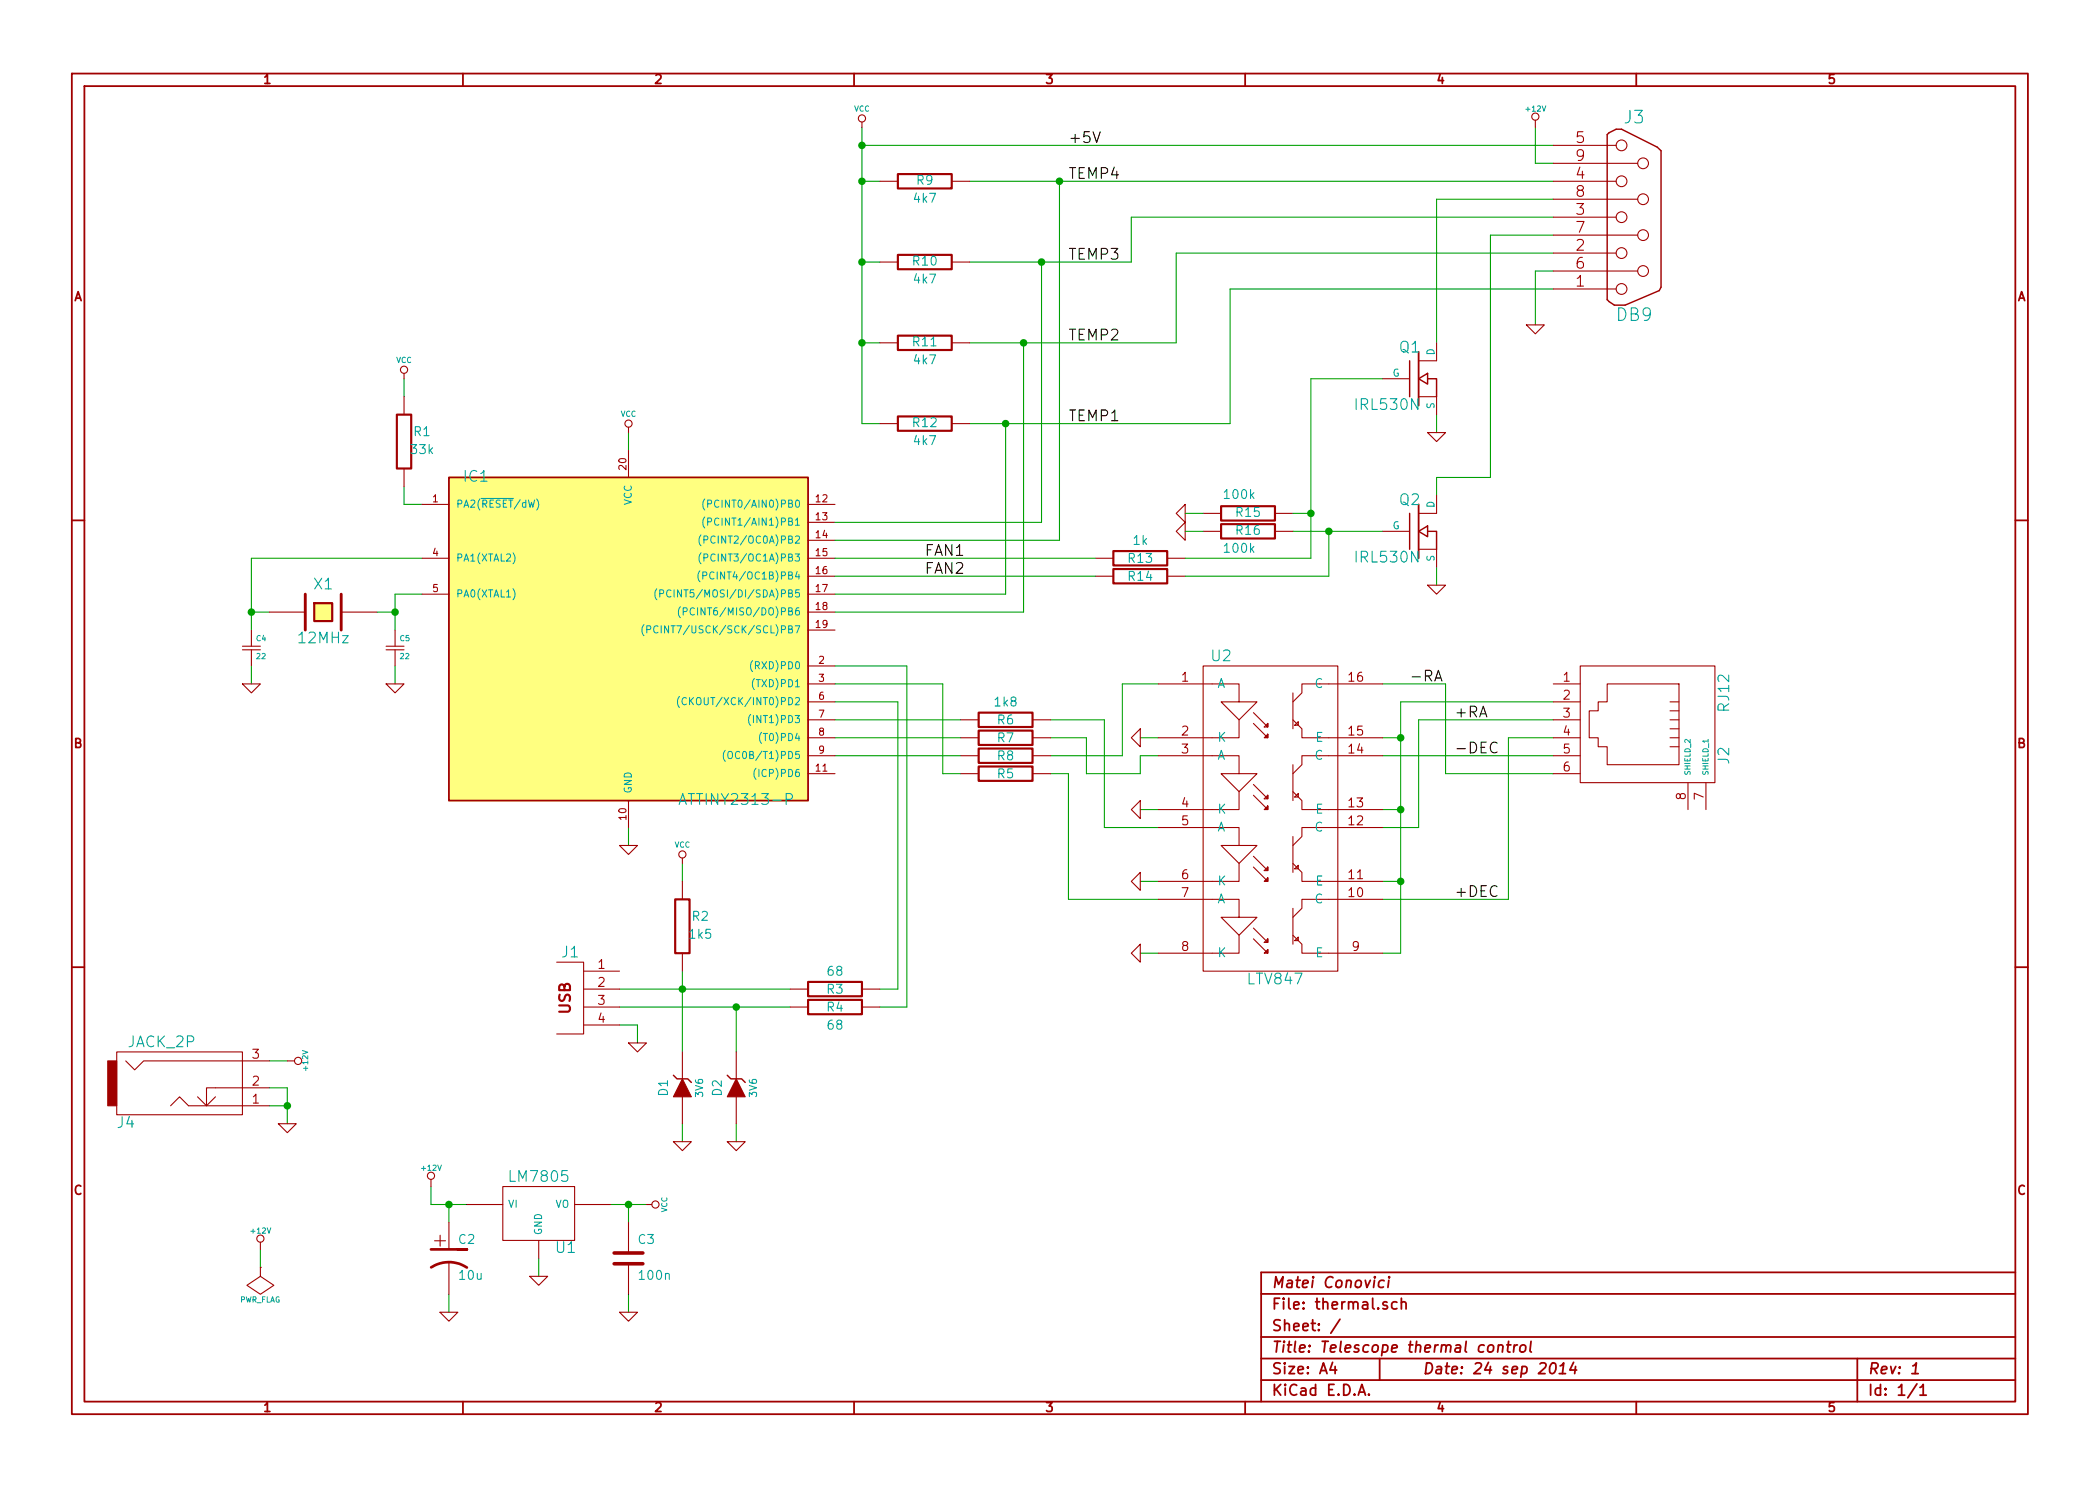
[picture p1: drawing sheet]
EESchema Schematic File Version 2
LIBS:power
LIBS:device
LIBS:transistors
LIBS:conn
LIBS:linear
LIBS:regul
LIBS:74xx
LIBS:cmos4000
LIBS:adc-dac
LIBS:memory
LIBS:xilinx
LIBS:special
LIBS:microcontrollers
LIBS:dsp
LIBS:microchip
LIBS:analog_switches
LIBS:motorola
LIBS:texas
LIBS:intel
LIBS:audio
LIBS:interface
LIBS:digital-audio
LIBS:philips
LIBS:display
LIBS:cypress
LIBS:siliconi
LIBS:opto
LIBS:atmel
LIBS:contrib
LIBS:valves
LIBS:thermal-cache
EELAYER 27 0
EELAYER END
$Descr A4 11693 8268
encoding utf-8
Sheet 1 1
Title "Telescope thermal control"
Date "24 sep 2014"
Rev "1"
Comp "Matei Conovici"
Comment1 ""
Comment2 ""
Comment3 ""
Comment4 ""
$EndDescr
Wire Wire Line
	7700 3800 8050 3800
Wire Wire Line
	8050 3800 8050 4300
Wire Wire Line
	8050 4300 8650 4300
Wire Wire Line
	8650 4000 7900 4000
Wire Wire Line
	7900 4000 7900 4600
Connection ~ 1600 6150
Wire Wire Line
	1500 6150 1600 6150
Wire Wire Line
	1600 5900 1500 5900
Wire Wire Line
	5850 4100 6050 4100
Wire Wire Line
	6050 4100 6050 4300
Wire Wire Line
	6050 4300 6350 4300
Wire Wire Line
	5350 4300 5250 4300
Wire Wire Line
	5250 4300 5250 3800
Wire Wire Line
	5250 3800 4650 3800
Wire Wire Line
	6450 3800 6250 3800
Wire Wire Line
	6250 3800 6250 4200
Wire Wire Line
	6250 4200 5850 4200
Connection ~ 5800 1450
Connection ~ 5600 2350
Wire Wire Line
	8650 1100 8000 1100
Wire Wire Line
	8000 1100 8000 1900
Wire Wire Line
	8550 1800 8550 1500
Wire Wire Line
	8550 1500 8650 1500
Wire Wire Line
	5400 1900 6550 1900
Wire Wire Line
	8650 1200 6300 1200
Wire Wire Line
	6300 1200 6300 1450
Wire Wire Line
	8650 800  4800 800 
Wire Wire Line
	7200 2950 7700 2950
Wire Wire Line
	8000 3250 8000 3150
Wire Wire Line
	6300 1450 5400 1450
Wire Wire Line
	4800 700  4800 2350
Connection ~ 4800 1900
Wire Wire Line
	4900 1900 4800 1900
Connection ~ 4800 1000
Wire Wire Line
	4800 1000 4900 1000
Connection ~ 7800 4100
Wire Wire Line
	8650 3900 7800 3900
Wire Wire Line
	7800 3900 7800 5300
Connection ~ 7800 4500
Wire Wire Line
	7800 4900 7700 4900
Wire Wire Line
	7800 4500 7700 4500
Wire Wire Line
	7800 4100 7700 4100
Wire Wire Line
	6350 4900 6450 4900
Wire Wire Line
	6450 4100 6350 4100
Wire Wire Line
	4650 4100 5350 4100
Wire Wire Line
	4900 5500 5000 5500
Wire Wire Line
	5000 5500 5000 3900
Wire Wire Line
	5000 3900 4650 3900
Wire Wire Line
	3800 4900 3800 4800
Connection ~ 3800 5500
Wire Wire Line
	3450 5500 4400 5500
Wire Wire Line
	3800 6350 3800 6250
Wire Wire Line
	2250 2200 2250 2100
Connection ~ 2200 3400
Wire Wire Line
	2200 3400 2100 3400
Connection ~ 1400 3400
Wire Wire Line
	1500 3400 1400 3400
Wire Wire Line
	1400 3800 1400 3700
Connection ~ 3500 6700
Wire Wire Line
	3500 6800 3500 6700
Wire Wire Line
	3400 6700 3600 6700
Wire Wire Line
	2500 7300 2500 7200
Wire Wire Line
	2600 6700 2400 6700
Wire Wire Line
	2400 6700 2400 6600
Wire Wire Line
	3500 4600 3500 4700
Wire Wire Line
	3500 2500 3500 2400
Wire Wire Line
	1450 6950 1450 7050
Wire Wire Line
	2500 6800 2500 6700
Connection ~ 2500 6700
Wire Wire Line
	3000 7000 3000 7100
Wire Wire Line
	3500 7300 3500 7200
Wire Wire Line
	2200 3800 2200 3700
Wire Wire Line
	1400 3500 1400 3100
Wire Wire Line
	1400 3100 2350 3100
Wire Wire Line
	2200 3500 2200 3300
Wire Wire Line
	2200 3300 2350 3300
Wire Wire Line
	2350 2800 2250 2800
Wire Wire Line
	2250 2800 2250 2700
Wire Wire Line
	4100 6350 4100 6250
Wire Wire Line
	3450 5700 3550 5700
Wire Wire Line
	3550 5700 3550 5800
Wire Wire Line
	3450 5600 4400 5600
Wire Wire Line
	4100 5850 4100 5600
Connection ~ 4100 5600
Wire Wire Line
	3800 5850 3800 5400
Wire Wire Line
	4900 5600 5050 5600
Wire Wire Line
	5050 5600 5050 3700
Wire Wire Line
	5050 3700 4650 3700
Wire Wire Line
	4650 4000 5350 4000
Wire Wire Line
	4650 4200 5350 4200
Wire Wire Line
	6350 4500 6450 4500
Wire Wire Line
	6350 5300 6450 5300
Wire Wire Line
	7800 5300 7700 5300
Connection ~ 7800 4900
Wire Wire Line
	4800 2350 4900 2350
Wire Wire Line
	4900 1450 4800 1450
Connection ~ 4800 1450
Connection ~ 4800 800 
Wire Wire Line
	8000 2400 8000 2300
Wire Wire Line
	7300 2100 7700 2100
Wire Wire Line
	8650 1000 5400 1000
Wire Wire Line
	6550 1900 6550 1400
Wire Wire Line
	6550 1400 8650 1400
Wire Wire Line
	5400 2350 6850 2350
Wire Wire Line
	6850 2350 6850 1600
Wire Wire Line
	6850 1600 8650 1600
Wire Wire Line
	8650 900  8550 900 
Wire Wire Line
	8550 900  8550 700 
Wire Wire Line
	8650 1300 8300 1300
Wire Wire Line
	8300 1300 8300 2650
Wire Wire Line
	8300 2650 8000 2650
Wire Wire Line
	8000 2650 8000 2750
Connection ~ 5700 1900
Connection ~ 5900 1000
Wire Wire Line
	6450 4200 6350 4200
Wire Wire Line
	6350 4200 6350 4300
Wire Wire Line
	6450 4600 6150 4600
Wire Wire Line
	6150 4600 6150 4000
Wire Wire Line
	6150 4000 5850 4000
Wire Wire Line
	6450 5000 5950 5000
Wire Wire Line
	5950 5000 5950 4300
Wire Wire Line
	5950 4300 5850 4300
Wire Wire Line
	7900 4600 7700 4600
Wire Wire Line
	1500 6050 1600 6050
Wire Wire Line
	1600 6050 1600 6250
Wire Wire Line
	8650 4100 8400 4100
Wire Wire Line
	8400 4100 8400 5000
Wire Wire Line
	8400 5000 7700 5000
Wire Wire Line
	8650 4200 7700 4200
$Comp
L JACK_2P J4
U 1 1
P 1050 6050
F 0 "J4" H 700 5850 60  0000 C CNN
F 1 "JACK_2P" H 900 6300 60  0000 C CNN
F 2 "" H 1050 6050 60  0001 C CNN
F 3 "" H 1050 6050 60  0001 C CNN
	1    1050 6050
	1    0    0    -1  
$EndComp
$Comp
L +12V #PWR01
U 1 1
P 1600 5900
F 0 "#PWR01" H 1600 5850 20  0001 C CNN
F 1 "+12V" H 1600 6000 30  0000 C CNN
F 2 "" H 1600 5900 60  0001 C CNN
F 3 "" H 1600 5900 60  0001 C CNN
	1    1600 5900
	0    1    1    0   
$EndComp
$Comp
L GND #PWR02
U 1 1
P 1600 6250
F 0 "#PWR02" H 1600 6250 30  0001 C CNN
F 1 "GND" H 1600 6180 30  0001 C CNN
F 2 "" H 1600 6250 60  0001 C CNN
F 3 "" H 1600 6250 60  0001 C CNN
	1    1600 6250
	1    0    0    -1  
$EndComp
$Comp
L +12V #PWR03
U 1 1
P 8550 700
F 0 "#PWR03" H 8550 650 20  0001 C CNN
F 1 "+12V" H 8550 800 30  0000 C CNN
F 2 "" H 8550 700 60  0001 C CNN
F 3 "" H 8550 700 60  0001 C CNN
	1    8550 700 
	1    0    0    -1  
$EndComp
$Comp
L GND #PWR04
U 1 1
P 8550 1800
F 0 "#PWR04" H 8550 1800 30  0001 C CNN
F 1 "GND" H 8550 1730 30  0001 C CNN
F 2 "" H 8550 1800 60  0001 C CNN
F 3 "" H 8550 1800 60  0001 C CNN
	1    8550 1800
	1    0    0    -1  
$EndComp
$Comp
L DB9 J3
U 1 1
P 9100 1200
F 0 "J3" H 9100 1750 70  0000 C CNN
F 1 "DB9" H 9100 650 70  0000 C CNN
F 2 "" H 9100 1200 60  0001 C CNN
F 3 "" H 9100 1200 60  0001 C CNN
	1    9100 1200
	1    0    0    -1  
$EndComp
Text Label 5950 1000 0    60   ~ 0
TEMP4
Text Label 5950 1450 0    60   ~ 0
TEMP3
Text Label 5950 1900 0    60   ~ 0
TEMP2
Text Label 5950 2350 0    60   ~ 0
TEMP1
Text Label 5950 800  0    60   ~ 0
+5V
$Comp
L R R14
U 1 1
P 6350 3200
F 0 "R14" V 6350 3200 50  0000 C CNN
F 1 "1k" V 6450 3200 50  0001 C CNN
F 2 "" H 6350 3200 60  0001 C CNN
F 3 "" H 6350 3200 60  0001 C CNN
	1    6350 3200
	0    -1   -1   0   
$EndComp
$Comp
L R R13
U 1 1
P 6350 3100
F 0 "R13" V 6350 3100 50  0000 C CNN
F 1 "1k" V 6450 3100 50  0000 C CNN
F 2 "" H 6350 3100 60  0001 C CNN
F 3 "" H 6350 3100 60  0001 C CNN
	1    6350 3100
	0    -1   -1   0   
$EndComp
$Comp
L GND #PWR05
U 1 1
P 8000 3250
F 0 "#PWR05" H 8000 3250 30  0001 C CNN
F 1 "GND" H 8000 3180 30  0001 C CNN
F 2 "" H 8000 3250 60  0001 C CNN
F 3 "" H 8000 3250 60  0001 C CNN
	1    8000 3250
	1    0    0    -1  
$EndComp
$Comp
L GND #PWR06
U 1 1
P 8000 2400
F 0 "#PWR06" H 8000 2400 30  0001 C CNN
F 1 "GND" H 8000 2330 30  0001 C CNN
F 2 "" H 8000 2400 60  0001 C CNN
F 3 "" H 8000 2400 60  0001 C CNN
	1    8000 2400
	1    0    0    -1  
$EndComp
$Comp
L VCC #PWR07
U 1 1
P 4800 700
F 0 "#PWR07" H 4800 800 30  0001 C CNN
F 1 "VCC" H 4800 800 30  0000 C CNN
F 2 "" H 4800 700 60  0001 C CNN
F 3 "" H 4800 700 60  0001 C CNN
	1    4800 700 
	1    0    0    -1  
$EndComp
$Comp
L R R11
U 1 1
P 5150 1900
F 0 "R11" V 5150 1900 50  0000 C CNN
F 1 "4k7" V 5250 1900 50  0000 C CNN
F 2 "" H 5150 1900 60  0001 C CNN
F 3 "" H 5150 1900 60  0001 C CNN
	1    5150 1900
	0    1    1    0   
$EndComp
$Comp
L R R12
U 1 1
P 5150 2350
F 0 "R12" V 5150 2350 50  0000 C CNN
F 1 "4k7" V 5250 2350 50  0000 C CNN
F 2 "" H 5150 2350 60  0001 C CNN
F 3 "" H 5150 2350 60  0001 C CNN
	1    5150 2350
	0    1    1    0   
$EndComp
$Comp
L R R10
U 1 1
P 5150 1450
F 0 "R10" V 5150 1450 50  0000 C CNN
F 1 "4k7" V 5250 1450 50  0000 C CNN
F 2 "" H 5150 1450 60  0001 C CNN
F 3 "" H 5150 1450 60  0001 C CNN
	1    5150 1450
	0    1    1    0   
$EndComp
$Comp
L R R9
U 1 1
P 5150 1000
F 0 "R9" V 5150 1000 50  0000 C CNN
F 1 "4k7" V 5250 1000 50  0000 C CNN
F 2 "" H 5150 1000 60  0001 C CNN
F 3 "" H 5150 1000 60  0001 C CNN
	1    5150 1000
	0    1    1    0   
$EndComp
Text Label 7850 3800 0    60   ~ 0
-RA
Text Label 8100 4200 0    60   ~ 0
-DEC
Text Label 8100 5000 0    60   ~ 0
+DEC
Text Label 8100 4000 0    60   ~ 0
+RA
$Comp
L RJ12 J2
U 1 1
P 9100 4000
F 0 "J2" H 9300 4500 60  0000 C CNN
F 1 "RJ12" H 8950 4500 60  0000 C CNN
F 2 "" H 9100 4000 60  0001 C CNN
F 3 "" H 9100 4000 60  0001 C CNN
	1    9100 4000
	0    1    1    0   
$EndComp
$Comp
L GND #PWR08
U 1 1
P 6350 5300
F 0 "#PWR08" H 6350 5300 30  0001 C CNN
F 1 "GND" H 6350 5230 30  0001 C CNN
F 2 "" H 6350 5300 60  0001 C CNN
F 3 "" H 6350 5300 60  0001 C CNN
	1    6350 5300
	0    1    1    0   
$EndComp
$Comp
L GND #PWR09
U 1 1
P 6350 4900
F 0 "#PWR09" H 6350 4900 30  0001 C CNN
F 1 "GND" H 6350 4830 30  0001 C CNN
F 2 "" H 6350 4900 60  0001 C CNN
F 3 "" H 6350 4900 60  0001 C CNN
	1    6350 4900
	0    1    1    0   
$EndComp
$Comp
L GND #PWR010
U 1 1
P 6350 4500
F 0 "#PWR010" H 6350 4500 30  0001 C CNN
F 1 "GND" H 6350 4430 30  0001 C CNN
F 2 "" H 6350 4500 60  0001 C CNN
F 3 "" H 6350 4500 60  0001 C CNN
	1    6350 4500
	0    1    1    0   
$EndComp
$Comp
L GND #PWR011
U 1 1
P 6350 4100
F 0 "#PWR011" H 6350 4100 30  0001 C CNN
F 1 "GND" H 6350 4030 30  0001 C CNN
F 2 "" H 6350 4100 60  0001 C CNN
F 3 "" H 6350 4100 60  0001 C CNN
	1    6350 4100
	0    1    1    0   
$EndComp
$Comp
L LTV847 U2
U 1 1
P 7100 4550
F 0 "U2" H 6800 5450 60  0000 C CNN
F 1 "LTV847" H 7100 3650 60  0000 C CNN
F 2 "" H 7100 4550 60  0001 C CNN
F 3 "" H 7100 4550 60  0001 C CNN
	1    7100 4550
	1    0    0    -1  
$EndComp
$Comp
L R R8
U 1 1
P 5600 4200
F 0 "R8" V 5600 4200 50  0000 C CNN
F 1 "1k8" V 5700 4200 50  0001 C CNN
F 2 "" H 5600 4200 60  0001 C CNN
F 3 "" H 5600 4200 60  0001 C CNN
	1    5600 4200
	0    -1   -1   0   
$EndComp
$Comp
L R R7
U 1 1
P 5600 4100
F 0 "R7" V 5600 4100 50  0000 C CNN
F 1 "1k8" V 5700 4100 50  0001 C CNN
F 2 "" H 5600 4100 60  0001 C CNN
F 3 "" H 5600 4100 60  0001 C CNN
	1    5600 4100
	0    -1   -1   0   
$EndComp
$Comp
L R R6
U 1 1
P 5600 4000
F 0 "R6" V 5600 4000 50  0000 C CNN
F 1 "1k8" V 5700 4000 50  0001 C CNN
F 2 "" H 5600 4000 60  0001 C CNN
F 3 "" H 5600 4000 60  0001 C CNN
	1    5600 4000
	0    -1   -1   0   
$EndComp
$Comp
L R R5
U 1 1
P 5600 4300
F 0 "R5" V 5600 4300 50  0000 C CNN
F 1 "1k8" V 6000 4300 50  0000 C CNN
F 2 "" H 5600 4300 60  0001 C CNN
F 3 "" H 5600 4300 60  0001 C CNN
	1    5600 4300
	0    -1   -1   0   
$EndComp
$Comp
L VCC #PWR012
U 1 1
P 3800 4800
F 0 "#PWR012" H 3800 4900 30  0001 C CNN
F 1 "VCC" H 3800 4900 30  0000 C CNN
F 2 "" H 3800 4800 60  0001 C CNN
F 3 "" H 3800 4800 60  0001 C CNN
	1    3800 4800
	1    0    0    -1  
$EndComp
$Comp
L R R2
U 1 1
P 3800 5150
F 0 "R2" H 3900 5200 50  0000 C CNN
F 1 "1k5" H 3900 5100 50  0000 C CNN
F 2 "" H 3800 5150 60  0001 C CNN
F 3 "" H 3800 5150 60  0001 C CNN
	1    3800 5150
	1    0    0    -1  
$EndComp
$Comp
L R R4
U 1 1
P 4650 5600
F 0 "R4" V 4650 5600 50  0000 C CNN
F 1 "68" V 4550 5600 50  0000 C CNN
F 2 "" H 4650 5600 60  0001 C CNN
F 3 "" H 4650 5600 60  0001 C CNN
	1    4650 5600
	0    -1   -1   0   
$EndComp
$Comp
L R R3
U 1 1
P 4650 5500
F 0 "R3" V 4650 5500 50  0000 C CNN
F 1 "68" V 4750 5500 50  0000 C CNN
F 2 "" H 4650 5500 60  0001 C CNN
F 3 "" H 4650 5500 60  0001 C CNN
	1    4650 5500
	0    -1   -1   0   
$EndComp
$Comp
L GND #PWR013
U 1 1
P 3550 5800
F 0 "#PWR013" H 3550 5800 30  0001 C CNN
F 1 "GND" H 3550 5730 30  0001 C CNN
F 2 "" H 3550 5800 60  0001 C CNN
F 3 "" H 3550 5800 60  0001 C CNN
	1    3550 5800
	1    0    0    -1  
$EndComp
$Comp
L USB_2 J1
U 1 1
P 3250 5550
F 0 "J1" H 3175 5800 60  0000 C CNN
F 1 "USB_2" H 3300 5250 60  0001 C CNN
F 2 "" H 3250 5550 60  0001 C CNN
F 3 "" H 3250 5550 60  0001 C CNN
F 4 "VCC" H 3575 5700 50  0001 C CNN "VCC"
F 5 "D+" H 3550 5600 50  0001 C CNN "Data+"
F 6 "D-" H 3550 5500 50  0001 C CNN "Data-"
F 7 "GND" H 3575 5400 50  0001 C CNN "Ground"
	1    3250 5550
	1    0    0    -1  
$EndComp
$Comp
L GND #PWR014
U 1 1
P 4100 6350
F 0 "#PWR014" H 4100 6350 30  0001 C CNN
F 1 "GND" H 4100 6280 30  0001 C CNN
F 2 "" H 4100 6350 60  0001 C CNN
F 3 "" H 4100 6350 60  0001 C CNN
	1    4100 6350
	1    0    0    -1  
$EndComp
$Comp
L GND #PWR015
U 1 1
P 3800 6350
F 0 "#PWR015" H 3800 6350 30  0001 C CNN
F 1 "GND" H 3800 6280 30  0001 C CNN
F 2 "" H 3800 6350 60  0001 C CNN
F 3 "" H 3800 6350 60  0001 C CNN
	1    3800 6350
	1    0    0    -1  
$EndComp
$Comp
L ZENER D2
U 1 1
P 4100 6050
F 0 "D2" H 4100 6150 50  0000 C CNN
F 1 "3V6" H 4100 5950 40  0000 C CNN
F 2 "" H 4100 6050 60  0001 C CNN
F 3 "" H 4100 6050 60  0001 C CNN
	1    4100 6050
	0    -1   -1   0   
$EndComp
$Comp
L ZENER D1
U 1 1
P 3800 6050
F 0 "D1" H 3800 6150 50  0000 C CNN
F 1 "3V6" H 3800 5950 40  0000 C CNN
F 2 "" H 3800 6050 60  0001 C CNN
F 3 "" H 3800 6050 60  0001 C CNN
	1    3800 6050
	0    -1   -1   0   
$EndComp
$Comp
L VCC #PWR016
U 1 1
P 2250 2100
F 0 "#PWR016" H 2250 2200 30  0001 C CNN
F 1 "VCC" H 2250 2200 30  0000 C CNN
F 2 "" H 2250 2100 60  0001 C CNN
F 3 "" H 2250 2100 60  0001 C CNN
	1    2250 2100
	1    0    0    -1  
$EndComp
$Comp
L R R1
U 1 1
P 2250 2450
F 0 "R1" H 2350 2500 50  0000 C CNN
F 1 "33k" H 2350 2400 50  0000 C CNN
F 2 "" H 2250 2450 60  0001 C CNN
F 3 "" H 2250 2450 60  0001 C CNN
	1    2250 2450
	1    0    0    -1  
$EndComp
$Comp
L GND #PWR017
U 1 1
P 1400 3800
F 0 "#PWR017" H 1400 3800 30  0001 C CNN
F 1 "GND" H 1400 3730 30  0001 C CNN
F 2 "" H 1400 3800 60  0001 C CNN
F 3 "" H 1400 3800 60  0001 C CNN
	1    1400 3800
	1    0    0    -1  
$EndComp
$Comp
L GND #PWR018
U 1 1
P 2200 3800
F 0 "#PWR018" H 2200 3800 30  0001 C CNN
F 1 "GND" H 2200 3730 30  0001 C CNN
F 2 "" H 2200 3800 60  0001 C CNN
F 3 "" H 2200 3800 60  0001 C CNN
	1    2200 3800
	1    0    0    -1  
$EndComp
$Comp
L CSMALL C5
U 1 1
P 2200 3600
F 0 "C5" H 2225 3650 30  0000 L CNN
F 1 "22" H 2225 3550 30  0000 L CNN
F 2 "" H 2200 3600 60  0001 C CNN
F 3 "" H 2200 3600 60  0001 C CNN
	1    2200 3600
	1    0    0    -1  
$EndComp
$Comp
L CSMALL C4
U 1 1
P 1400 3600
F 0 "C4" H 1425 3650 30  0000 L CNN
F 1 "22" H 1425 3550 30  0000 L CNN
F 2 "" H 1400 3600 60  0001 C CNN
F 3 "" H 1400 3600 60  0001 C CNN
	1    1400 3600
	1    0    0    -1  
$EndComp
$Comp
L CRYSTAL X1
U 1 1
P 1800 3400
F 0 "X1" H 1800 3550 60  0000 C CNN
F 1 "12MHz" H 1800 3250 60  0000 C CNN
F 2 "" H 1800 3400 60  0001 C CNN
F 3 "" H 1800 3400 60  0001 C CNN
	1    1800 3400
	1    0    0    -1  
$EndComp
$Comp
L GND #PWR019
U 1 1
P 3500 7300
F 0 "#PWR019" H 3500 7300 30  0001 C CNN
F 1 "GND" H 3500 7230 30  0001 C CNN
F 2 "" H 3500 7300 60  0001 C CNN
F 3 "" H 3500 7300 60  0001 C CNN
	1    3500 7300
	1    0    0    -1  
$EndComp
$Comp
L C C3
U 1 1
P 3500 7000
F 0 "C3" H 3550 7100 50  0000 L CNN
F 1 "100n" H 3550 6900 50  0000 L CNN
F 2 "" H 3500 7000 60  0001 C CNN
F 3 "" H 3500 7000 60  0001 C CNN
	1    3500 7000
	1    0    0    -1  
$EndComp
$Comp
L VCC #PWR020
U 1 1
P 3600 6700
F 0 "#PWR020" H 3600 6800 30  0001 C CNN
F 1 "VCC" H 3600 6800 30  0000 C CNN
F 2 "" H 3600 6700 60  0001 C CNN
F 3 "" H 3600 6700 60  0001 C CNN
	1    3600 6700
	0    1    1    0   
$EndComp
$Comp
L GND #PWR021
U 1 1
P 3000 7100
F 0 "#PWR021" H 3000 7100 30  0001 C CNN
F 1 "GND" H 3000 7030 30  0001 C CNN
F 2 "" H 3000 7100 60  0001 C CNN
F 3 "" H 3000 7100 60  0001 C CNN
	1    3000 7100
	1    0    0    -1  
$EndComp
$Comp
L GND #PWR022
U 1 1
P 2500 7300
F 0 "#PWR022" H 2500 7300 30  0001 C CNN
F 1 "GND" H 2500 7230 30  0001 C CNN
F 2 "" H 2500 7300 60  0001 C CNN
F 3 "" H 2500 7300 60  0001 C CNN
	1    2500 7300
	1    0    0    -1  
$EndComp
$Comp
L CP1 C2
U 1 1
P 2500 7000
F 0 "C2" H 2550 7100 50  0000 L CNN
F 1 "10u" H 2550 6900 50  0000 L CNN
F 2 "" H 2500 7000 60  0001 C CNN
F 3 "" H 2500 7000 60  0001 C CNN
	1    2500 7000
	1    0    0    -1  
$EndComp
$Comp
L +12V #PWR023
U 1 1
P 2400 6600
F 0 "#PWR023" H 2400 6550 20  0001 C CNN
F 1 "+12V" H 2400 6700 30  0000 C CNN
F 2 "" H 2400 6600 60  0001 C CNN
F 3 "" H 2400 6600 60  0001 C CNN
	1    2400 6600
	1    0    0    -1  
$EndComp
$Comp
L LM7805 U1
U 1 1
P 3000 6750
F 0 "U1" H 3150 6554 60  0000 C CNN
F 1 "LM7805" H 3000 6950 60  0000 C CNN
F 2 "" H 3000 6750 60  0001 C CNN
F 3 "" H 3000 6750 60  0001 C CNN
	1    3000 6750
	1    0    0    -1  
$EndComp
$Comp
L PWR_FLAG #FLG024
U 1 1
P 1450 7050
F 0 "#FLG024" H 1450 7145 30  0001 C CNN
F 1 "PWR_FLAG" H 1450 7230 30  0000 C CNN
F 2 "" H 1450 7050 60  0001 C CNN
F 3 "" H 1450 7050 60  0001 C CNN
	1    1450 7050
	-1   0    0    1   
$EndComp
$Comp
L +12V #PWR025
U 1 1
P 1450 6950
F 0 "#PWR025" H 1450 6900 20  0001 C CNN
F 1 "+12V" H 1450 7050 30  0000 C CNN
F 2 "" H 1450 6950 60  0001 C CNN
F 3 "" H 1450 6950 60  0001 C CNN
	1    1450 6950
	1    0    0    -1  
$EndComp
$Comp
L VCC #PWR026
U 1 1
P 3500 2400
F 0 "#PWR026" H 3500 2500 30  0001 C CNN
F 1 "VCC" H 3500 2500 30  0000 C CNN
F 2 "" H 3500 2400 60  0001 C CNN
F 3 "" H 3500 2400 60  0001 C CNN
	1    3500 2400
	1    0    0    -1  
$EndComp
$Comp
L GND #PWR027
U 1 1
P 3500 4700
F 0 "#PWR027" H 3500 4700 30  0001 C CNN
F 1 "GND" H 3500 4630 30  0001 C CNN
F 2 "" H 3500 4700 60  0001 C CNN
F 3 "" H 3500 4700 60  0001 C CNN
	1    3500 4700
	1    0    0    -1  
$EndComp
$Comp
L ATTINY2313-P IC1
U 1 1
P 3500 3600
F 0 "IC1" H 2650 4550 60  0000 C CNN
F 1 "ATTINY2313-P" H 4100 2750 60  0000 C CNN
F 2 "DIP20" H 2700 2750 60  0001 C CNN
F 3 "" H 3500 3600 60  0001 C CNN
	1    3500 3600
	1    0    0    -1  
$EndComp
Wire Wire Line
	7300 2100 7300 3100
Wire Wire Line
	7300 3100 6600 3100
Wire Wire Line
	7400 2950 7400 3200
Wire Wire Line
	7400 3200 6600 3200
Wire Wire Line
	4650 3100 6100 3100
Wire Wire Line
	4650 3200 6100 3200
$Comp
L MOSFET_N Q1
U 1 1
P 7900 2100
F 0 "Q1" H 7910 2270 60  0000 R CNN
F 1 "IRL530N" H 7910 1950 60  0000 R CNN
F 2 "~" H 7900 2100 60  0000 C CNN
F 3 "~" H 7900 2100 60  0000 C CNN
	1    7900 2100
	1    0    0    -1  
$EndComp
$Comp
L MOSFET_N Q2
U 1 1
P 7900 2950
F 0 "Q2" H 7910 3120 60  0000 R CNN
F 1 "IRL530N" H 7910 2800 60  0000 R CNN
F 2 "~" H 7900 2950 60  0000 C CNN
F 3 "~" H 7900 2950 60  0000 C CNN
	1    7900 2950
	1    0    0    -1  
$EndComp
Wire Wire Line
	5800 1450 5800 2900
Wire Wire Line
	5800 2900 4650 2900
Wire Wire Line
	5700 1900 5700 3400
$Comp
L R R15
U 1 1
P 6950 2850
F 0 "R15" V 6950 2850 50  0000 C CNN
F 1 "100k" V 6850 2800 50  0000 C CNN
F 2 "" H 6950 2850 60  0001 C CNN
F 3 "" H 6950 2850 60  0001 C CNN
	1    6950 2850
	0    1    1    0   
$EndComp
$Comp
L R R16
U 1 1
P 6950 2950
F 0 "R16" V 6950 2950 50  0000 C CNN
F 1 "100k" V 7050 2900 50  0000 C CNN
F 2 "" H 6950 2950 60  0001 C CNN
F 3 "" H 6950 2950 60  0001 C CNN
	1    6950 2950
	0    1    1    0   
$EndComp
Connection ~ 7400 2950
Wire Wire Line
	7200 2850 7300 2850
Connection ~ 7300 2850
$Comp
L GND #PWR028
U 1 1
P 6600 2850
F 0 "#PWR028" H 6600 2850 30  0001 C CNN
F 1 "GND" H 6600 2780 30  0001 C CNN
F 2 "" H 6600 2850 60  0001 C CNN
F 3 "" H 6600 2850 60  0001 C CNN
	1    6600 2850
	0    1    1    0   
$EndComp
$Comp
L GND #PWR029
U 1 1
P 6600 2950
F 0 "#PWR029" H 6600 2950 30  0001 C CNN
F 1 "GND" H 6600 2880 30  0001 C CNN
F 2 "" H 6600 2950 60  0001 C CNN
F 3 "" H 6600 2950 60  0001 C CNN
	1    6600 2950
	0    1    1    0   
$EndComp
Wire Wire Line
	6600 2850 6700 2850
Wire Wire Line
	6700 2950 6600 2950
Text Label 5150 3100 0    60   ~ 0
FAN1
Text Label 5150 3200 0    60   ~ 0
FAN2
Wire Wire Line
	5700 3400 4650 3400
Wire Wire Line
	5900 1000 5900 3000
Wire Wire Line
	5600 2350 5600 3300
Wire Wire Line
	5600 3300 4650 3300
Wire Wire Line
	5900 3000 4650 3000
$EndSCHEMATC
